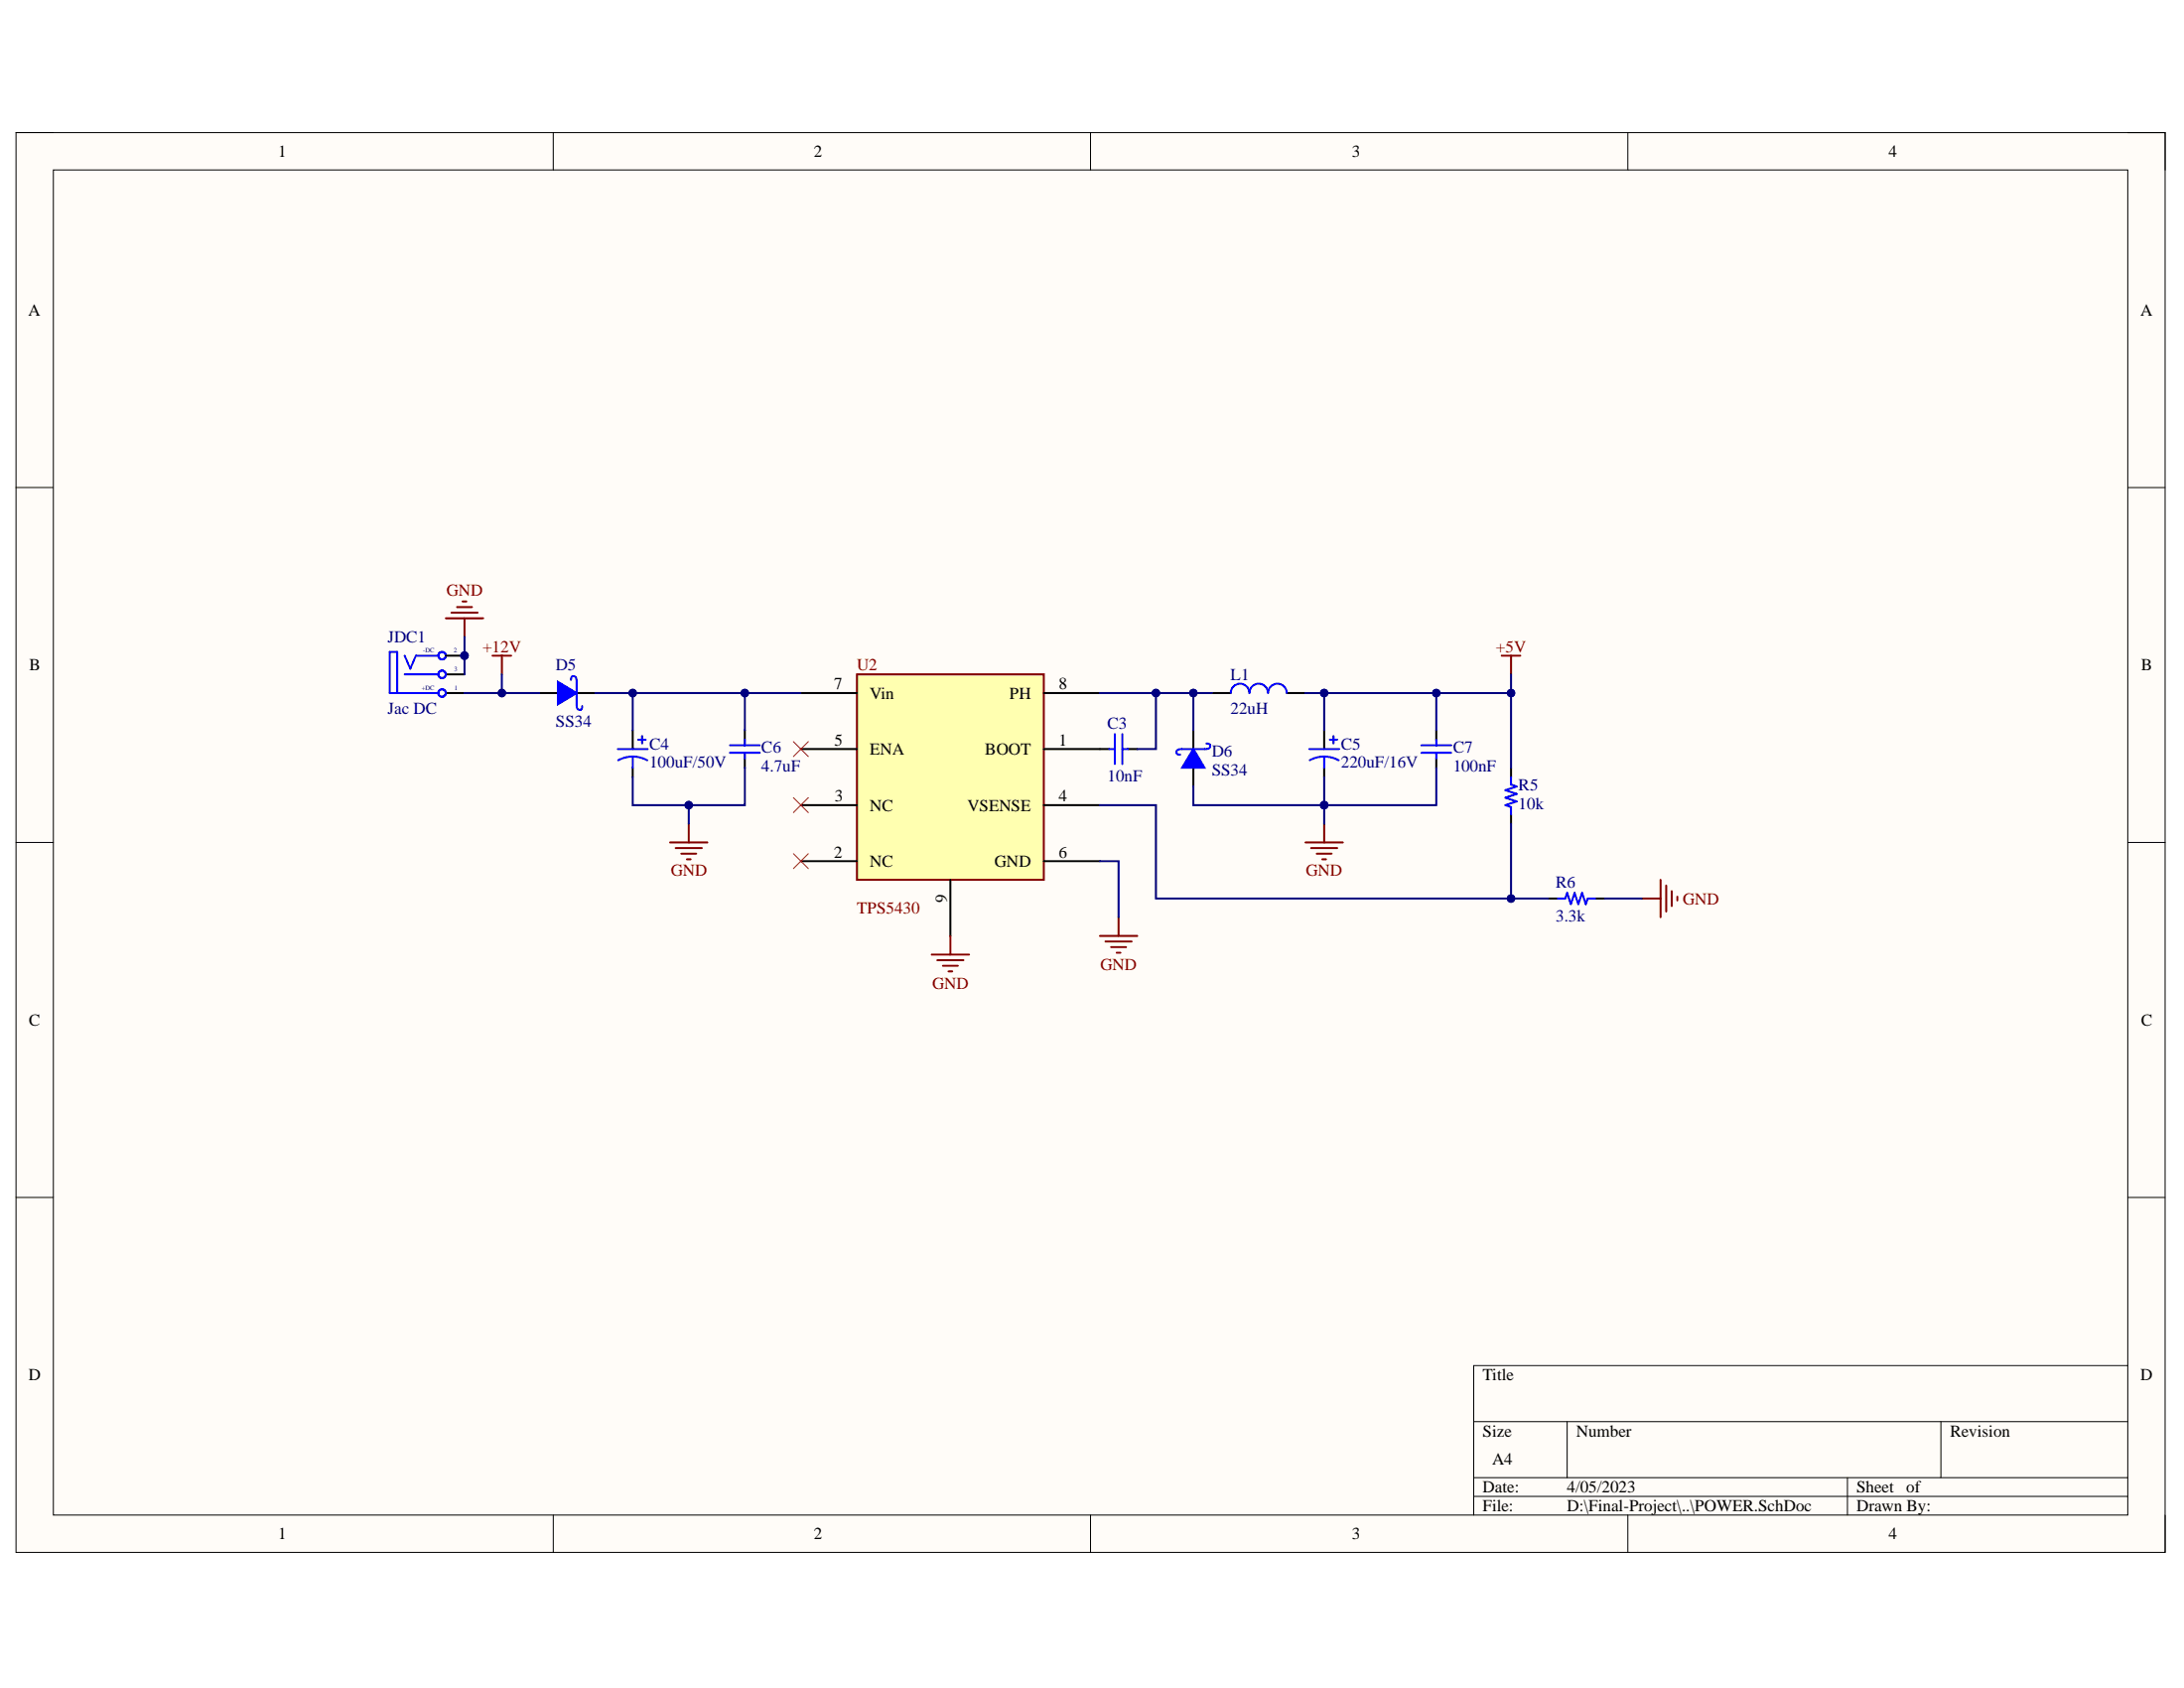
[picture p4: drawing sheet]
<svg xmlns="http://www.w3.org/2000/svg" width="279mm" height="216mm" viewBox="0 0 279 216" stroke-linecap="round" stroke-linejoin="round" font-family="sans-serif">
<path d="M2.1 17h274.9v181.6h-274.9z" fill-rule="evenodd" fill="#fffcf8"/>
<path d="M2.1 17h274.9v181.6h-274.9z" fill="none" stroke="#000" stroke-width=".13"/>
<path d="M6.8 21.7h265.4v172.1h-265.4z" fill-rule="evenodd" fill="#fffcf8"/>
<g fill="none" stroke="#000" stroke-width=".13">
<path d="M2 17h4.8M70.8 17v4.7M139.5 17v4.7M208.3 17v4.7M272.2 17h4.8v4.7M6.8 21.7h265.4v172.1h-265.4zM2 62.4h4.8M272.2 62.4h4.8M2 107.8h4.8M272.2 107.8h4.8M2 153.2h4.8M272.2 153.2h4.8"/>
<path d="M272.2 174.7h-83.7v19.1M70.8 193.8v4.8M139.5 193.8v4.8M188.5 181.8h83.7M188.5 189h83.7M188.5 191.4h83.7M200.5 181.8v7.2M208.3 193.8v4.8M236.3 189v4.8M248.3 181.8v7.2M277 193.8v4.8"/>
</g>
<circle cx="59.4" cy="83.9" r=".48" fill="#000080"/>
<circle cx="59.4" cy="83.9" r=".48" fill="none" stroke="#000080" stroke-width=".13"/>
<path d="M57 88.6h2.4M57 86.3h2.4M57 83.9h2.4" fill="none" stroke="#000" stroke-width=".25"/>
<g fill="none" stroke="#00f" stroke-width=".25">
<path d="M50.8 83.4h-.9v5.2h6.2M50.8 83.4v5.2"/>
<circle cx="56.6" cy="83.9" r=".48"/>
<circle cx="56.6" cy="88.6" r=".48"/>
</g>
<circle cx="59.4" cy="83.9" r=".48" fill="#000080"/>
<circle cx="59.4" cy="83.9" r=".48" fill="none" stroke="#000080" stroke-width=".13"/>
<g fill="none" stroke="#00f" stroke-width=".25">
<path d="M51.8 83.9l.7 1.6 .7-1.6h2.9M51.8 86.3h4.3"/>
<circle cx="56.6" cy="86.3" r=".48"/>
</g>
<path d="M69 88.6h2.4M73.8 88.6h2.4" fill="none" stroke="#000" stroke-width=".25"/>
<path d="M71.4 87.2l2.4 1.4-2.4 1.5z" fill="#00f"/>
<path d="M71.4 87.2l2.4 1.4-2.4 1.5zM73 87l.1-.3 .2-.2h.2l.2 .2 .1 3.9 .2 .2h.3l.1-.2 .1-.3M93.4 96.3h3.8M93.4 95.3h3.8M95.3 94.6v.7M95.3 96.3v.7" fill="none" stroke="#00f" stroke-width=".25"/>
<path d="M57 79.1h4.8M57.7 78.4h3.4M58.5 77.6h1.9M59.2 76.9h.5M59.4 79.1v2.4M85.7 107.8h4.8M86.4 108.5h3.4M87.2 109.2h1.9M87.9 109.9h.5M88.1 105.4v2.4" fill="none" stroke="#800000" stroke-width=".25"/>
<path d="M95.3 93.4v1.2M95.3 97v1.2" fill="none" stroke="#000" stroke-width=".25"/>
<path d="M109.6 86.3h23.9v26.2h-23.9z" fill-rule="evenodd" fill="#ffffb0"/>
<path d="M109.6 86.3h23.9v26.2h-23.9zM121.6 119.7v2.4M119.2 122.1h4.8M119.9 122.8h3.4M120.6 123.5h1.9M121.3 124.2h.5" fill="none" stroke="#800000" stroke-width=".25"/>
<g fill="none" stroke="#000" stroke-width=".25">
<path d="M80.9 93.4v2.4M80.9 98.2v1.2M102.5 88.6h7.1M102.5 95.8h7.1M133.5 88.6h7.2M133.5 95.8h8.4M144.3 95.8h1.2M152.7 93.4v2.4M152.7 98.2v2.4M102.5 110.1h7.1M102.5 103h7.1M121.6 112.5v7.2"/>
<path d="M133.5 110.1h7.2M133.5 103h7.2"/>
</g>
<path d="M101.5 94.9l1.9 1.9M103.4 94.9l-1.9 1.9M101.5 102l1.9 1.9M101.5 109.2l1.9 1.9M103.4 102l-1.9 1.9M103.4 109.2l-1.9 1.9" fill="none" stroke="#f00" stroke-width=".13"/>
<path d="M79 95.8h3.9M80.9 96.8h.8l1.1 .4M80.9 96.8h-.7l-1.1 .4M80.9 96.8v1.4M81.7 94.6h.9M82.1 94.1v1M141.9 95.8h.7M142.6 93.9v3.8M143.6 93.9v3.8M143.6 95.8h.7" fill="none" stroke="#00f" stroke-width=".25"/>
<path d="M152.7 95.8l1.4 2.4h-2.9z" fill="#00f"/>
<g fill="none" stroke="#00f" stroke-width=".25">
<path d="M152.7 95.8l1.4 2.4h-2.9zM154.3 95.1h.4l.1 .2v.3l-.2 .1-3.7 .1-.3 .2-.1 .3 .2 .2h.3M159.8 88.6a1.19 1.19 0 0 0-1.2-1.2 1.19 1.19 0 0 0-1.2 1.2M162.2 88.6a1.19 1.19 0 0 0-1.2-1.2 1.19 1.19 0 0 0-1.2 1.2M164.6 88.6a1.2 1.2 0 0 0-1.2-1.2 1.2 1.2 0 0 0-1.2 1.2M167.5 95.8h3.8M169.4 96.8h.8l1.1 .4M169.4 96.8h-.8l-1.1 .4M169.4 96.8v1.4M170.1 94.6h1M170.6 94.1v1M181.8 96.3h3.9"/>
<path d="M181.8 95.3h3.9M183.7 94.6v.7M183.7 96.3v.7M193.3 99.4v.9l.7 .3-1.4 .5 1.4 .4-1.4 .5 1.4 .5-1.4 .5 .7 .2v1M199.3 114.9h.9l.3-.7 .5 1.4 .4-1.4 .5 1.4 .5-1.4 .5 1.4 .2-.7h1"/>
</g>
<path d="M155.1 88.6h2.3M164.6 88.6h2.4M169.4 93.4v2.4M169.4 98.2v1.2M183.7 93.4v1.2M183.7 97v1.2M193.3 98.2v1.2M193.3 104.2v1.2M198.1 114.9h1.2M204.1 114.9h1.2" fill="none" stroke="#000" stroke-width=".25"/>
<g fill="none" stroke="#800000" stroke-width=".25">
<path d="M63 83.9h2.4M64.2 83.9v2.4M192.1 83.9h2.4M193.3 83.9v2.4M140.7 119.7h4.8M143.1 117.3v2.4M167 107.8h4.8M167.7 108.5h3.4M168.4 109.2h2M169.2 109.9h.4M169.4 105.4v2.4M210.1 114.9h2.3"/>
<path d="M212.4 112.5v4.8M213.2 113.3v3.3M213.9 114v1.9M214.6 114.7v.5M141.4 120.4h3.4M142.1 121.1h2M142.9 121.9h.4"/>
</g>
<path d="M59.4 81.5v4.8" fill="none" stroke="#000080" stroke-width=".25"/>
<circle cx="59.4" cy="83.9" r=".48" fill="#000080"/>
<circle cx="59.4" cy="83.9" r=".48" fill="none" stroke="#000080" stroke-width=".13"/>
<path d="M140.7 88.6h7.2v7.2h-2.4" fill="none" stroke="#000080" stroke-width=".25"/>
<circle cx="147.9" cy="88.6" r=".48" fill="#000080"/>
<circle cx="147.9" cy="88.6" r=".48" fill="none" stroke="#000080" stroke-width=".13"/>
<path d="M80.9 88.6v4.8" fill="none" stroke="#000080" stroke-width=".25"/>
<circle cx="80.9" cy="88.6" r=".48" fill="#000080"/>
<circle cx="80.9" cy="88.6" r=".48" fill="none" stroke="#000080" stroke-width=".13"/>
<path d="M80.9 99.4v3.6h7.2v2.4" fill="none" stroke="#000080" stroke-width=".25"/>
<circle cx="88.1" cy="103" r=".48" fill="#000080"/>
<circle cx="88.1" cy="103" r=".48" fill="none" stroke="#000080" stroke-width=".13"/>
<path d="M95.3 88.6h7.2" fill="none" stroke="#000080" stroke-width=".25"/>
<circle cx="95.3" cy="88.6" r=".48" fill="#000080"/>
<circle cx="95.3" cy="88.6" r=".48" fill="none" stroke="#000080" stroke-width=".13"/>
<path d="M95.3 98.2v4.8h-7.2" fill="none" stroke="#000080" stroke-width=".25"/>
<circle cx="88.1" cy="103" r=".48" fill="#000080"/>
<circle cx="88.1" cy="103" r=".48" fill="none" stroke="#000080" stroke-width=".13"/>
<path d="M169.4 88.6v4.8" fill="none" stroke="#000080" stroke-width=".25"/>
<circle cx="169.4" cy="88.6" r=".48" fill="#000080"/>
<circle cx="169.4" cy="88.6" r=".48" fill="none" stroke="#000080" stroke-width=".13"/>
<path d="M147.9 88.6h4.8v4.8M140.7 110.1h2.4v7.2" fill="none" stroke="#000080" stroke-width=".25"/>
<circle cx="152.7" cy="88.6" r=".48" fill="#000080"/>
<circle cx="152.7" cy="88.6" r=".48" fill="none" stroke="#000080" stroke-width=".13"/>
<circle cx="147.9" cy="88.6" r=".48" fill="#000080"/>
<circle cx="147.9" cy="88.6" r=".48" fill="none" stroke="#000080" stroke-width=".13"/>
<path d="M152.7 88.6h2.4" fill="none" stroke="#000080" stroke-width=".25"/>
<circle cx="152.7" cy="88.6" r=".48" fill="#000080"/>
<circle cx="152.7" cy="88.6" r=".48" fill="none" stroke="#000080" stroke-width=".13"/>
<path d="M183.7 88.6v4.8" fill="none" stroke="#000080" stroke-width=".25"/>
<circle cx="183.7" cy="88.6" r=".48" fill="#000080"/>
<circle cx="183.7" cy="88.6" r=".48" fill="none" stroke="#000080" stroke-width=".13"/>
<path d="M183.7 98.2v4.8h-14.3" fill="none" stroke="#000080" stroke-width=".25"/>
<circle cx="169.4" cy="103" r=".48" fill="#000080"/>
<circle cx="169.4" cy="103" r=".48" fill="none" stroke="#000080" stroke-width=".13"/>
<path d="M193.3 105.4v9.5M205.3 114.9h4.8" fill="none" stroke="#000080" stroke-width=".25"/>
<circle cx="193.3" cy="114.9" r=".48" fill="#000080"/>
<circle cx="193.3" cy="114.9" r=".48" fill="none" stroke="#000080" stroke-width=".13"/>
<path d="M193.3 88.6v9.6" fill="none" stroke="#000080" stroke-width=".25"/>
<circle cx="193.3" cy="88.6" r=".48" fill="#000080"/>
<circle cx="193.3" cy="88.6" r=".48" fill="none" stroke="#000080" stroke-width=".13"/>
<path d="M169.4 99.4v3.6h-16.7v-2.4" fill="none" stroke="#000080" stroke-width=".25"/>
<circle cx="169.4" cy="103" r=".48" fill="#000080"/>
<circle cx="169.4" cy="103" r=".48" fill="none" stroke="#000080" stroke-width=".13"/>
<path d="M169.4 103v2.4" fill="none" stroke="#000080" stroke-width=".25"/>
<circle cx="169.4" cy="103" r=".48" fill="#000080"/>
<circle cx="169.4" cy="103" r=".48" fill="none" stroke="#000080" stroke-width=".13"/>
<path d="M64.2 86.3v2.3" fill="none" stroke="#000080" stroke-width=".25"/>
<circle cx="64.2" cy="88.6" r=".48" fill="#000080"/>
<circle cx="64.2" cy="88.6" r=".48" fill="none" stroke="#000080" stroke-width=".13"/>
<path d="M59.4 88.6h9.6" fill="none" stroke="#000080" stroke-width=".25"/>
<circle cx="64.2" cy="88.6" r=".48" fill="#000080"/>
<circle cx="64.2" cy="88.6" r=".48" fill="none" stroke="#000080" stroke-width=".13"/>
<path d="M76.2 88.6h19.1v4.8" fill="none" stroke="#000080" stroke-width=".25"/>
<circle cx="80.9" cy="88.6" r=".48" fill="#000080"/>
<circle cx="80.9" cy="88.6" r=".48" fill="none" stroke="#000080" stroke-width=".13"/>
<circle cx="95.3" cy="88.6" r=".48" fill="#000080"/>
<circle cx="95.3" cy="88.6" r=".48" fill="none" stroke="#000080" stroke-width=".13"/>
<path d="M140.7 103h7.2v11.9h50.2" fill="none" stroke="#000080" stroke-width=".25"/>
<circle cx="193.3" cy="114.9" r=".48" fill="#000080"/>
<circle cx="193.3" cy="114.9" r=".48" fill="none" stroke="#000080" stroke-width=".13"/>
<path d="M193.3 86.3v2.3h-26.3" fill="none" stroke="#000080" stroke-width=".25"/>
<circle cx="169.4" cy="88.6" r=".48" fill="#000080"/>
<circle cx="169.4" cy="88.6" r=".48" fill="none" stroke="#000080" stroke-width=".13"/>
<circle cx="183.7" cy="88.6" r=".48" fill="#000080"/>
<circle cx="183.7" cy="88.6" r=".48" fill="none" stroke="#000080" stroke-width=".13"/>
<circle cx="193.3" cy="88.6" r=".48" fill="#000080"/>
<circle cx="193.3" cy="88.6" r=".48" fill="none" stroke="#000080" stroke-width=".13"/>
<g font-size="2.2">
<text x="35.6" y="20.1">1</text>
<text x="104.1" y="20.1">2</text>
<text x="173" y="20.1">3</text>
<text x="241.6" y="20.1">4</text>
<text x="3.6" y="40.4">A</text>
<text x="273.8" y="40.4">A</text>
<text x="3.8" y="85.8">B</text>
<text x="106.7" y="88.2">7</text>
<text x="111.3" y="89.4">Vin</text>
<text x="129.2" y="89.4">PH</text>
<text x="135.5" y="88.2">8</text>
<text x="273.9" y="85.8">B</text>
<text x="106.7" y="95.3">5</text>
<text x="135.5" y="95.3">1</text>
<text x="111.3" y="96.6">ENA</text>
<text x="126" y="96.6">BOOT</text>
<text x="106.8" y="102.5">3</text>
<text x="111.3" y="103.7">NC</text>
<text x="123.7" y="103.7">VSENSE</text>
<text x="135.5" y="102.5">4</text>
<text x="106.7" y="109.7">2</text>
<text x="111.3" y="110.9">NC</text>
<text x="127.3" y="110.9">GND</text>
<text x="135.5" y="109.7">6</text>
<text x="121.1" y="115.4" transform="rotate(-90 121.1 115.4)">9</text>
<text x="3.7" y="131.2">C</text>
<text x="273.9" y="131.2">C</text>
<text x="3.7" y="176.6">D</text>
<text x="189.7" y="176.6">Title</text>
<text x="273.8" y="176.6">D</text>
<text x="189.7" y="183.8">Size</text>
<text x="201.7" y="183.8">Number</text>
<text x="249.5" y="183.8">Revision</text>
<text x="189.7" y="190.9">Date:</text>
<text x="190.9" y="187.4">A4</text>
<text x="200.5" y="190.9">4/05/2023</text>
<text x="237.5" y="190.9">Sheet</text>
<text x="243.9" y="190.9">of</text>
<text x="35.6" y="196.9">1</text>
<text x="104.1" y="196.9">2</text>
<text x="173" y="196.9">3</text>
<text x="189.7" y="193.3">File:</text>
<text x="200.5" y="193.3">D:\Final-Project\..\POWER.SchDoc</text>
<text x="237.5" y="193.3">Drawn By:</text>
<text x="241.6" y="196.9">4</text>
</g>
<g font-size="2.2" fill="#800000">
<text x="57.1" y="76.2">GND</text>
<text x="61.7" y="83.4">+12V</text>
<text x="191.4" y="83.4">+5V</text>
<text x="109.6" y="85.8">U2</text>
<text x="85.8" y="112.1">GND</text>
<text x="167.1" y="112.1">GND</text>
<text x="109.6" y="116.8">TPS5430</text>
<text x="215.3" y="115.7">GND</text>
<text x="140.8" y="124">GND</text>
<text x="119.3" y="126.4">GND</text>
</g>
<g font-size="2.2" fill="#000080">
<text x="49.6" y="82.2">JDC1</text>
<text x="71.1" y="85.8">D5</text>
<text x="157.4" y="87">L1</text>
<text x="49.6" y="91.3">Jac DC</text>
<text x="71.1" y="93">SS34</text>
<text x="83.1" y="95.8">C4</text>
<text x="141.7" y="93.2">C3</text>
<text x="157.4" y="91.3">22uH</text>
<text x="171.6" y="95.8">C5</text>
<text x="83.1" y="98.2">100uF/50V</text>
<text x="97.4" y="96.3">C6</text>
<text x="97.4" y="98.7">4.7uF</text>
<text x="141.7" y="99.9">10nF</text>
<text x="155" y="96.8">D6</text>
<text x="155" y="99.2">SS34</text>
<text x="171.6" y="98.2">220uF/16V</text>
<text x="185.9" y="96.3">C7</text>
<text x="185.9" y="98.7">100nF</text>
<text x="194.3" y="101.1">R5</text>
<text x="194.3" y="103.5">10k</text>
<text x="199" y="113.5">R6</text>
<text x="199" y="117.8">3.3k</text>
</g>
<g font-size=".8" fill="#000080">
<text x="54.1" y="83.5">-DC</text>
<text x="58" y="83.5">2</text>
<text x="53.9" y="88.2">+DC</text>
<text x="58.1" y="85.8">3</text>
<text x="58.1" y="88.2">1</text>
</g>
</svg>
